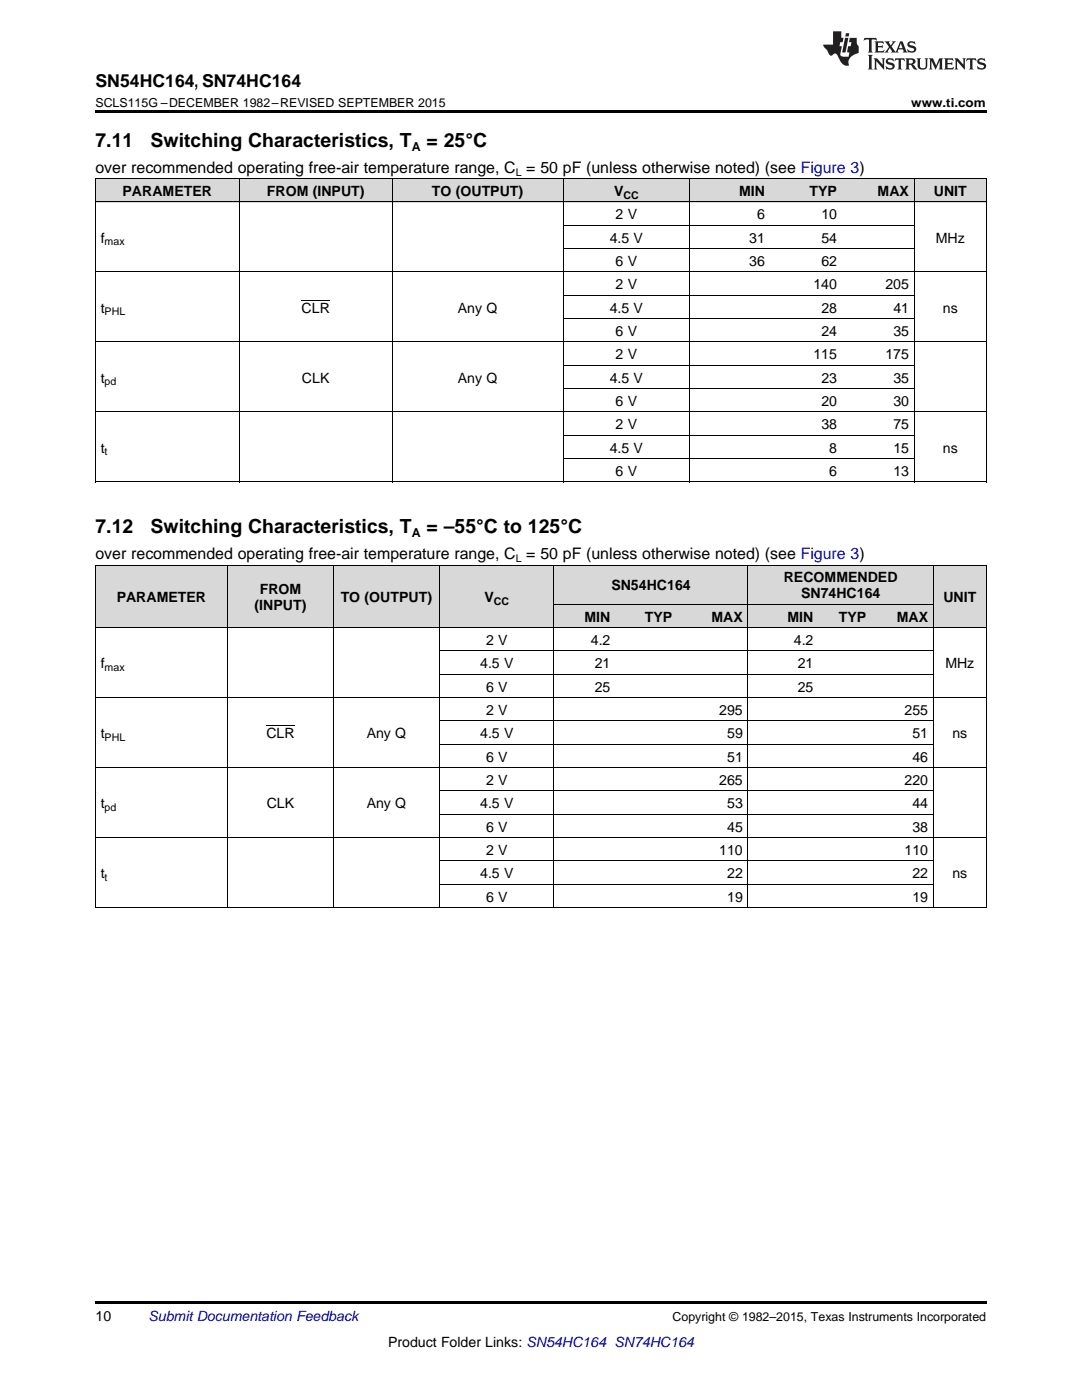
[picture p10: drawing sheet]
<svg xmlns="http://www.w3.org/2000/svg" width="216mm" height="279mm" viewBox="0 0 216 279" stroke-linecap="round" stroke-linejoin="round" font-family="sans-serif">
<g fill="#d8d8d8">
<path d="M19 112.8h8.8v12.5h-8.8z"/>
<path d="M27.8 112.8h17.6v12.5h-17.6z"/>
<path d="M45.4 112.8h21.2v12.5h-21.2z"/>
<path d="M66.6 112.8h21.1v12.5h-21.1z"/>
<path d="M87.7 112.8h22.9v12.5h-22.9z"/>
<path d="M110.6 120.7h12.3v4.6h-12.3z"/>
<path d="M122.9 120.7h12.3v4.6h-12.3z"/>
<path d="M135.2 120.7h14.1v4.6h-14.1z"/>
<path d="M149.3 120.7h14.1v4.6h-14.1z"/>
<path d="M163.4 120.7h10.6v4.6h-10.6z"/>
<path d="M174 120.7h12.3v4.6h-12.3z"/>
<path d="M186.3 112.8h10.5v12.5h-10.5z"/>
<path d="M110.6 112.8h12.3v7.9h-12.3z"/>
<path d="M122.9 112.8h12.3v7.9h-12.3z"/>
<path d="M135.2 112.8h14.1v7.9h-14.1z"/>
<path d="M149.3 112.8h14.1v7.9h-14.1z"/>
<path d="M163.4 112.8h10.6v7.9h-10.6z"/>
<path d="M174 112.8h12.3v7.9h-12.3z"/>
<path d="M19 35.7h10.8v4.7h-10.8z"/>
<path d="M29.8 35.7h18v4.7h-18z"/>
<path d="M47.8 35.7h30.5v4.7h-30.5z"/>
<path d="M78.3 35.7h34.1v4.7h-34.1z"/>
<path d="M112.4 35.7h25.1v4.7h-25.1z"/>
<path d="M137.5 35.7h16.2v4.7h-16.2z"/>
<path d="M153.7 35.7h14.4v4.7h-14.4z"/>
<path d="M168.1 35.7h14.4v4.7h-14.4z"/>
<path d="M182.5 35.7h14.3v4.7h-14.3z"/>
</g>
<path d="M19 22h177.8v.5h-177.8zM19 96.2h.2zM47.7 96.2h.1zM78.2 96.2h.1zM112.3 96.2h.1zM137.4 96.2h.1zM182.4 96.2h.1zM196.7 96.2h.1zM19 259.7h177.8v.5h-177.8z" fill="#000"/>
<g fill="none" stroke="#000" stroke-width=".2">
<path d="M19 35.6h177.8M19.1 35.7v60.5M47.7 35.7v60.5M78.2 35.7v60.5M112.4 35.7v60.5M137.5 35.7v60.5M182.4 35.7v60.5M196.8 35.7v60.5M19 54.3h177.8M19 40.3h177.8M112.4 58.9h70.1M112.4 49.6h70.1"/>
<path d="M112.4 45h70.1M19 68.2h177.8M112.4 77.6h70.1M112.4 72.9h70.1M112.4 63.6h70.1M19 96.2h177.8M19 82.2h177.8M112.4 91.5h70.1M112.4 86.9h70.1M19 112.8h177.8M19.1 112.8v68.4M45.4 112.8v68.4"/>
<path d="M66.5 112.8v68.4M87.6 112.8v68.4M110.5 112.8v68.4M149.2 112.8v68.4M186.2 112.8v68.4M196.8 112.8v68.4M19 139.2h177.8M19 125.3h177.8M87.7 134.6h98.6M87.7 129.9h98.6M110.6 120.6h75.6M19 153.2h177.8"/>
<path d="M87.7 157.9h98.6M87.7 148.5h98.6M87.7 143.9h98.6M19 167.2h177.8M87.7 176.5h98.6M87.7 171.8h98.6M87.7 162.5h98.6M19 181.1h177.8"/>
</g>
<g fill="#231f20">
<path d="M172.5 7.6l-.1 .5 .4-.2h.6v.1v2.1l-.2 .4h.9l-.2-.4v-2.1l.1-.1h.5l.5 .2-.2-.5zM174.5 8.3l.2 .3v1.5l-.2 .4h1.8l.2-.6a1.04 1.04 0 0 1-1.3 .2v-.7h.6l.3 .2v-.6l-.3 .2h-.6v-.6l.8-.1 .4 .3-.2-.5zM176.5 8.3l.9 1.1-.9 1.1h.8l-.2-.2 .4-.7 .5 .7-.2 .2h1.5l-.2-.2 .2-.4h.9l.1 .4-.2 .2h1l-.3-.3-.7-1.9h-.5l-.9 2-.8-1 .9-1h-.8l.1 .3-.4 .5-.3-.6 .1-.2zM179.7 8.6l.4 1h-.7zM181.3 8.4a.63 .63 0 0 0-.2 .7 .63 .63 0 0 0 .6 .4l.6 .2 .1 .2a.75 .75 0 0 1-.7 .4 .75 .75 0 0 1-.6-.5l.1 .7 .1-.1a1.11 1.11 0 0 0 1.5-.6 1.13 1.13 0 0 0-1.2-.8l-.1-.4a1.04 1.04 0 0 1 1.2 .2l-.2-.5-.2 .1-.4-.2zM173.2 10.9l.2 .4v2.2l-.2 .4h1l-.3-.4v-2.2l.3-.4zM174.3 11.6l.3 .4v1.5l-.3 .4h.8l-.2-.4v-1.3l1.5 1.7v-1.9l.2-.4h-.7l.2 .4v.9l-1.1-1.3zM177 11.8a.62 .62 0 0 0-.2 .7 .62 .62 0 0 0 .6 .4l.6 .1 .1 .3a.76 .76 0 0 1-.7 .3 .76 .76 0 0 1-.7-.4l.2 .7 .1-.1a1.11 1.11 0 0 0 1.5-.6 1.13 1.13 0 0 0-1.2-.8l-.1-.4a1.04 1.04 0 0 1 1.2 .2l-.2-.6-.2 .1-.5-.1zM178.7 11.6l-.2 .6a.61 .61 0 0 1 .8-.3v1.6l-.2 .4h.9l-.2-.4v-1.6a.63 .63 0 0 1 .7 .3l-.1-.6zM180.6 11.6l.3 .4v1.5l-.3 .4h1l-.2-.2-.1-.8 .6 .2a.76 .76 0 0 0 1.2 .7l-1-1a.58 .58 0 0 0 .6-.5 .58 .58 0 0 0-.5-.6zM181.4 11.9h.1a.45 .45 0 0 1 .5 .1 .45 .45 0 0 1 .1 .5l-.8 .2zM182.9 11.6l.2 .2a2.17 2.17 0 0 0 .3 1.9 .99 .99 0 0 0 1.6-.6v-1.1l.2-.4h-.7l.2 .2a1.92 1.92 0 0 1-.2 1.8 .6 .6 0 0 1-.9-.5v-1.1l.2-.4zM185.4 11.6l.2 .4v1.5l-.2 .4h.7l-.2-.4v-1.4l.8 1.8 .8-1.8v1.4l-.2 .4h.9l-.2-.4v-1.5l.2-.4h-.8l-.6 1.5-.6-1.5zM188.4 11.6l.2 .4v1.5l-.2 .4h1.8l.1-.6a1.04 1.04 0 0 1-1.2 .1v-.6h.5l.4 .2v-.6l-.4 .2h-.5v-.7h.8l.3 .3-.1-.6zM190.5 11.6l.2 .4v1.5l-.2 .4h.7l-.2-.4v-1.3l1.5 1.7v-1.9l.2-.4h-.7l.2 .4v.9l-1.1-1.3zM192.9 11.6l-.1 .6a.61 .61 0 0 1 .7-.3l.1 1.6-.3 .4h1l-.3-.4 .1-1.6a.63 .63 0 0 1 .7 .3l-.1-.6zM195.2 11.8a.62 .62 0 0 0-.2 .7 .62 .62 0 0 0 .6 .4l.6 .1 .1 .3a.76 .76 0 0 1-.7 .3 .76 .76 0 0 1-.6-.4l.1 .7 .1-.1a1.11 1.11 0 0 0 1.6-.6 1.13 1.13 0 0 0-1.3-.8l-.1-.4a1.04 1.04 0 0 1 1.2 .2l-.1-.6-.2 .1-.5-.1z"/>
<path d="M166.2 6.3v2.6h-1.9v.4l.8 .9a.91 .91 0 0 0 1 .8 .56 .56 0 0 1 .5-.3 .56 .56 0 0 1 .5 .3l.4 .8a1.53 1.53 0 0 0 1.9 1.2 1.54 1.54 0 0 1 1-2.1l.9-.3v-1.4a1.52 1.52 0 0 1-.4-1.6h-1.3l-.2 .8h.5l-.2 .8h-.5l-.1 1v.2l.4 .1-.2 .8a1.93 1.93 0 0 1-1.6-.3l.3-1.8h-.5l.2-.8h.4l.2-.8h-.4v-1.3zM168.6 7.6l-.6 2.9h.7l.6-2.9zM168.8 6.6l-.1 .7h.6l.2-.7z"/>
</g>
<path d="M60.2 59.9h5.6M53.2 144.8h5.6" fill="none" stroke="#000" stroke-width=".2"/>
<g font-size="3.9">
<text x="19" y="29.3">7.11</text>
<text x="30.1" y="29.3">Switching Characteristics, T</text>
<text x="85.1" y="29.3">= 25°C</text>
<text x="19" y="106.4">7.12</text>
<text x="30.1" y="106.4">Switching Characteristics, T</text>
<text x="85.1" y="106.4">= –55°C to 125°C</text>
</g>
<text font-size="3.5" x="19" y="17.3">SN54HC164, SN74HC164</text>
<g font-size="3.2">
<text x="19" y="34.4">over recommended operating free-air temperature range, C = 50 pF (unless otherwise noted) (see Figure 3)</text>
<text x="19" y="111.5">over recommended operating free-air temperature range, C = 50 pF (unless otherwise noted) (see Figure 3)</text>
</g>
<g font-size="2.8">
<text x="24.4" y="39.1">PARAMETER</text>
<text x="53.3" y="39.1">FROM (INPUT)</text>
<text x="86.2" y="39.1">TO (OUTPUT)</text>
<text x="122.5" y="39.1">V</text>
<text x="147.5" y="39.1">MIN</text>
<text x="161.5" y="39.1">TYP</text>
<text x="175.1" y="39.1">MAX</text>
<text x="186.3" y="39.1">UNIT</text>
<text x="122.8" y="43.7">2 V</text>
<text x="151.1" y="43.7">6</text>
<text x="163.9" y="43.7">10</text>
<text x="20.1" y="48.4">f</text>
<text x="121.7" y="48.4">4.5 V</text>
<text x="122.8" y="53.1">6 V</text>
<text x="149.5" y="48.4">31</text>
<text x="149.5" y="53.1">36</text>
<text x="163.9" y="48.4">54</text>
<text x="163.9" y="53.1">62</text>
<text x="186.7" y="48.4">MHz</text>
<text x="122.8" y="57.7">2 V</text>
<text x="162.3" y="57.7">140</text>
<text x="176.7" y="57.7">205</text>
<text x="20.1" y="62.4">t</text>
<text x="60.2" y="62.4">CLR</text>
<text x="91.4" y="62.4">Any Q</text>
<text x="121.7" y="62.4">4.5 V</text>
<text x="163.9" y="62.4">28</text>
<text x="178.3" y="62.4">41</text>
<text x="188.1" y="62.4">ns</text>
<text x="122.8" y="67">6 V</text>
<text x="122.8" y="71.7">2 V</text>
<text x="162.3" y="71.7">115</text>
<text x="163.9" y="67">24</text>
<text x="176.7" y="71.7">175</text>
<text x="178.3" y="67">35</text>
<text x="20.1" y="76.3">t</text>
<text x="60.3" y="76.3">CLK</text>
<text x="91.4" y="76.3">Any Q</text>
<text x="121.7" y="76.3">4.5 V</text>
<text x="163.9" y="76.3">23</text>
<text x="178.3" y="76.3">35</text>
<text x="122.8" y="81">6 V</text>
<text x="163.9" y="81">20</text>
<text x="178.3" y="81">30</text>
<text x="122.8" y="85.7">2 V</text>
<text x="163.9" y="85.7">38</text>
<text x="178.3" y="85.7">75</text>
<text x="20.1" y="90.3">t</text>
<text x="121.7" y="90.3">4.5 V</text>
<text x="122.8" y="95">6 V</text>
<text x="165.5" y="90.3">8</text>
<text x="165.5" y="95">6</text>
<text x="178.3" y="90.3">15</text>
<text x="178.3" y="95">13</text>
<text x="188.1" y="90.3">ns</text>
<text x="51.8" y="118.5">FROM</text>
<text x="122" y="117.8">SN54HC164</text>
<text x="156.4" y="116.2">RECOMMENDED</text>
<text x="159.8" y="119.4">SN74HC164</text>
<text x="23.3" y="120.1">PARAMETER</text>
<text x="50.8" y="121.7">(INPUT)</text>
<text x="68" y="120.1">TO (OUTPUT)</text>
<text x="96.7" y="120.1">V</text>
<text x="116.6" y="124">MIN</text>
<text x="128.7" y="124">TYP</text>
<text x="142" y="124">MAX</text>
<text x="157.1" y="124">MIN</text>
<text x="167.4" y="124">TYP</text>
<text x="178.9" y="124">MAX</text>
<text x="188.2" y="120.1">UNIT</text>
<text x="97" y="128.7">2 V</text>
<text x="117.9" y="128.7">4.2</text>
<text x="158.4" y="128.7">4.2</text>
<text x="20.1" y="133.3">f</text>
<text x="95.8" y="133.3">4.5 V</text>
<text x="118.7" y="133.3">21</text>
<text x="159.2" y="133.3">21</text>
<text x="188.6" y="133.3">MHz</text>
<text x="97" y="138">6 V</text>
<text x="97" y="142.7">2 V</text>
<text x="118.7" y="138">25</text>
<text x="143.5" y="142.7">295</text>
<text x="159.2" y="138">25</text>
<text x="180.5" y="142.7">255</text>
<text x="20.1" y="147.3">t</text>
<text x="53.2" y="147.3">CLR</text>
<text x="73.2" y="147.3">Any Q</text>
<text x="95.8" y="147.3">4.5 V</text>
<text x="145.1" y="147.3">59</text>
<text x="182.1" y="147.3">51</text>
<text x="190" y="147.3">ns</text>
<text x="97" y="152">6 V</text>
<text x="145.1" y="152">51</text>
<text x="182.1" y="152">46</text>
<text x="20.1" y="161.3">t</text>
<text x="53.2" y="161.3">CLK</text>
<text x="73.2" y="161.3">Any Q</text>
<text x="95.8" y="161.3">4.5 V</text>
<text x="97" y="156.6">2 V</text>
<text x="143.5" y="156.6">265</text>
<text x="145.1" y="161.3">53</text>
<text x="180.5" y="156.6">220</text>
<text x="182.1" y="161.3">44</text>
<text x="97" y="165.9">6 V</text>
<text x="145.1" y="165.9">45</text>
<text x="182.1" y="165.9">38</text>
<text x="97" y="170.6">2 V</text>
<text x="143.5" y="170.6">110</text>
<text x="180.5" y="170.6">110</text>
<text x="20.1" y="175.3">t</text>
<text x="95.8" y="175.3">4.5 V</text>
<text x="97" y="179.9">6 V</text>
<text x="145.1" y="175.3">22</text>
<text x="145.1" y="179.9">19</text>
<text x="182.1" y="175.3">22</text>
<text x="182.1" y="179.9">19</text>
<text x="190" y="175.3">ns</text>
<text x="19" y="263.6">10</text>
<text x="77.4" y="268.9">Product Folder Links: SN54HC164 SN74HC164</text>
</g>
<text font-size="2.8" fill="#0000c8" x="29.6" y="263.6">Submit Documentation Feedback</text>
<g font-size="2.5">
<text x="19" y="21.4">SCLS115G –DECEMBER 1982–REVISED SEPTEMBER 2015</text>
<text x="181.8" y="21.4">www.ti.com</text>
<text x="82.2" y="30.1">A</text>
<text x="82.2" y="107.2">A</text>
<text x="134.2" y="263.6">Copyright © 1982–2015, Texas Instruments Incorporated</text>
</g>
<g font-size="2.1">
<text x="102.9" y="35.1">L</text>
<text x="124.4" y="39.7">CC</text>
<text x="20.9" y="49">max</text>
<text x="20.9" y="62.9">PHL</text>
<text x="20.9" y="76.9">pd</text>
<text x="20.9" y="90.9">t</text>
<text x="102.9" y="112.2">L</text>
<text x="98.5" y="120.7">CC</text>
<text x="20.9" y="133.9">max</text>
<text x="20.9" y="147.9">PHL</text>
<text x="20.9" y="161.9">pd</text>
<text x="20.9" y="175.8">t</text>
</g>
</svg>
